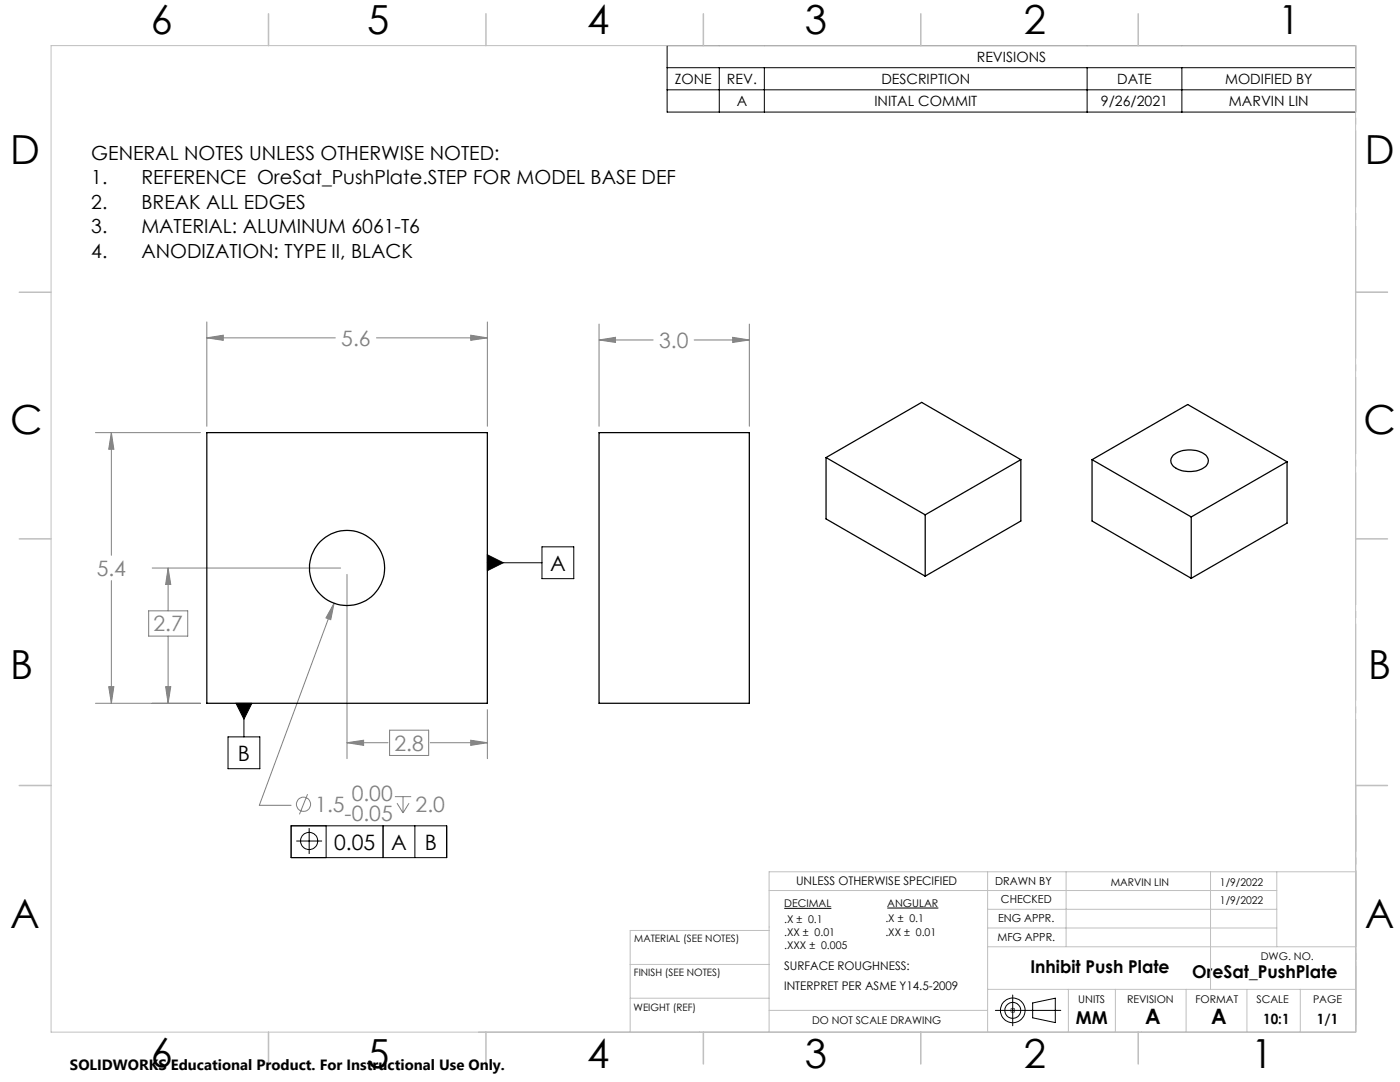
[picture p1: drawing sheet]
<svg xmlns="http://www.w3.org/2000/svg" width="279mm" height="216mm" viewBox="0 0 279 216" stroke-linecap="round" stroke-linejoin="round" font-family="sans-serif">
<g fill="none" stroke="#808080" stroke-width=".2">
<path d="M41.3 67.4l3.3-.5v1zM41.3 64.2v20.9M41.3 67.4h25.6M75.1 67.4h22.2M93.9 66.9l3.4 .5-3.4 .5zM97.3 64.2v20.9M119.6 67.8l3.2-.5v1zM119.6 64.7v20.4M119.6 67.8h10.8M138.5 67.8h11M146.2 67.3l3.3 .5-3.3 .5zM149.5 64.7v20.4"/>
<path d="M19.1 86.3h20.9M22.2 86.3l.5 3.3h-1zM22.2 86.3v24.5M22.2 115.9v24.4M30.4 113.3h37.6M33.5 113.3l.6 3.3h-1zM33.5 113.3v8.6M69.3 114.6v36.8M21.7 137h1l-.5 3.3zM29.7 121.9h7.8v5h-7.8zM33.1 137h1l-.6 3.3zM33.5 126.9v13.4"/>
<path d="M66.7 120.4l-.7 3.2-.9-.3zM66.7 120.4l-14.9 40.3h6.3M19.1 140.3h20.9M61.4 158.5l-1.6 4M69.3 148.2l3.3-.5v1zM69.3 148.2h8.1M77.8 145.7h7.7v5h-7.7zM78.8 159h3.3M80.4 159v3.2M85.9 148.2h11.4M93.9 147.7l3.4 .5-3.4 .5zM97.3 141.6v9.8"/>
<path d="M79.2 160.3l1.2 1.9M81.6 160.3l-1.2 1.9"/>
<circle cx="60.6" cy="160.5" r="1.41"/>
</g>
<g fill="none" stroke="#000" stroke-width=".2">
<path d="M133.1 9.1h137.4v13.3h-137.4zM133.1 13.5h137.4M133.1 17.9h137.4M143.5 13.5v8.9M152.5 13.5v8.9M217 13.5v8.9M235.9 13.5v8.9M97.3 112.3h10.9M97.3 110.7l3.1 1.6-3.1 1.6zM108.2 109.1h6.3v6.4h-6.3zM45.5 147h6.4v6.4h-6.4zM47.1 140.3h3.2l-1.6 3.2z"/>
<path d="M48.7 140.3v6.7M58.1 164.8h31v6.3h-31zM59.1 167.8h5.2M61.7 165.2v5.2M65.1 164.8v6.3M76.4 164.8v6.3M82.8 164.8v6.3M156.5 181.2h9.4M177.1 181.2h10.2M202.1 198.5v6.2M198.6 201.6h13.1M201.8 201.3l.7 .7"/>
<path d="M202.5 201.3l-.7 .7M206.1 200.1l4.5-.9v4.8l-4.5-.9z"/>
<circle cx="61.7" cy="167.8" r="1.71"/>
<circle cx="202.1" cy="201.6" r="2.46"/>
<circle cx="202.1" cy="201.6" r="1.58"/>
</g>
<g fill="none" stroke="#c0c0c0" stroke-width=".2">
<path d="M10.2 9.1h260.3v196.9h-260.3zM270.5 58.3h6.4M270.5 156.7h6.4M153.5 177.7h101.3M197.1 174v32M212.8 174v14.9M241.6 174v23.4M254.8 174v14.9M270.5 174h-117v32M125.8 192.4h27.7M125.8 199.2h27.7M153.5 185.7h-27.7v20.3"/>
<path d="M197.1 188.9h73.4M197.1 197.4h73.4M197.1 181.4h57.7M197.1 185.2h57.7M213.2 197.4v8.6M222.6 197.4v8.6M236.7 197.4v8.6M248.8 197.4v8.6M259.5 197.4v8.6M153.5 201.6h43.6M201.6 201.6h1M201.8 201.3l.7 .7"/>
<path d="M202.1 201.1v1M202.5 201.3l-.7 .7"/>
</g>
<path d="M270.6 9.1v49.2M270.6 58.3v49.2M270.6 107.5v49.2M270.6 156.7v49.2" fill="none" stroke="#c0c0c0" stroke-width=".2" stroke-dasharray="15.2 1.3 1.3 1.3" stroke-dashoffset="2.1"/>
<path d="M270.6 173.9v32" fill="none" stroke="#c0c0c0" stroke-width=".2" stroke-dasharray="15.2 1.3 1.3 1.3" stroke-dashoffset="1.2"/>
<g fill="none" stroke="#c0c0c0" stroke-width=".3">
<path d="M53.6 2.8v6.3M97 2.8v6.3M140.4 2.8v6.3M183.8 2.8v6.3M227.2 2.8v6.3M3.8 58.3h6.4M270.5 58.3h6.4M3.8 107.5h6.4M270.5 107.5h6.4M3.8 156.7h6.4M270.5 156.7h6.4M53.6 206v6.3"/>
<path d="M97 206v6.3M140.4 206v6.3M183.8 206v6.3M227.2 206v6.3"/>
</g>
<path d="M97.3 110.7l3.1 1.6-3.1 1.6zM47.1 140.3l1.6 3.2 1.6-3.2z" fill="#000"/>
<path d="M41.3 67.4l3.3-.5v1zM93.9 66.9l3.4 .5-3.4 .5zM22.2 86.3l.5 3.3h-1zM21.7 137h1l-.5 3.3zM66.7 120.4l-1.6 2.9 .9 .3zM69.3 148.2l3.3-.5v1zM93.9 147.7l3.4 .5-3.4 .5zM33.5 113.3l.6 3.3h-1zM33.1 137h1l-.6 3.3zM146.2 67.3l3.3 .5-3.3 .5zM119.6 67.8l3.2-.5v1z" fill="#808080"/>
<g fill="none" stroke="#000" stroke-width=".25">
<path d="M41.3 86.3h56v54h-56zM119.6 86.3h29.9v54h-29.9zM164.9 91.3v12.2l19.7 11.5M164.9 91.3l19.7 11.4M164.9 91.3l19-11 19.8 11.4M203.7 91.7l-19.1 11M203.7 91.7v12.3l-19.1 11M217.9 91.7v12.3l19.8 11.4M217.9 91.7l19.8 11.5M217.9 91.7l19.1-11 19.9 11.4M234.1 90.8a5.4 5.4 0 0 1 6.7 .2 1.64 1.64 0 0 1-1 2.6 5.5 5.5 0 0 1-5.8-.7 1.42 1.42 0 0 1 .1-2.1zM256.9 92.1v12.3l-19.2 11"/>
<path d="M256.9 92.1l-19.2 11.1M184.6 102.7v12.3M237.7 103.2v12.2"/>
<circle cx="69.3" cy="113.3" r="7.5"/>
</g>
<g font-size="8">
<text x="30.1" y="6.8">6</text>
<text x="73.3" y="6.9">5</text>
<text x="117.2" y="6.9">4</text>
<text x="160.6" y="6.9">3</text>
<text x="204.3" y="6.9">2</text>
<text x="255.1" y="6.9">1</text>
<text x="2.1" y="32.7">D</text>
<text x="272.4" y="32.7">D</text>
<text x="2.1" y="86.5">C</text>
<text x="272.1" y="86.5">C</text>
<text x="2.1" y="135.6">B</text>
<text x="273.1" y="135.6">B</text>
<text x="2.1" y="185.1">A</text>
<text x="272.4" y="185.1">A</text>
<text x="30.1" y="212.9">6</text>
<text x="73.3" y="213">5</text>
<text x="117.2" y="213">4</text>
<text x="160.6" y="213">3</text>
<text x="204.3" y="213">2</text>
<text x="249.7" y="213">1</text>
</g>
<g font-size="4.2" fill="#808080">
<text x="68.1" y="69">5.6</text>
<text x="131.5" y="69.4">3.0</text>
<text x="19.3" y="114.9">5.4</text>
<text x="30.6" y="126">2.7</text>
<text x="78.7" y="149.8">2.8</text>
<text x="70.2" y="159.7">0.00</text>
<text x="62.9" y="162">1.5</text>
<text x="68.8" y="163.9">-0.05</text>
<text x="82.9" y="162">2.0</text>
</g>
<g font-size="4.2">
<text x="109.8" y="113.9">A</text>
<text x="47.5" y="151.8">B</text>
<text x="66.7" y="169.5">0.05</text>
<text x="78.1" y="169.5">A</text>
<text x="84.8" y="169.5">B</text>
<text x="228.5" y="204.4">A</text>
<text x="241.7" y="204.4">A</text>
</g>
<g font-size="3.9">
<text x="18.2" y="31.9">GENERAL NOTES UNLESS OTHERWISE NOTED:</text>
<text x="18.2" y="36.8">1.</text>
<text x="18.2" y="41.7">2.</text>
<text x="28.2" y="36.8">REFERENCE OreSat_PushPlate.STEP FOR MODEL BASE DEF</text>
<text x="28.2" y="41.7">BREAK ALL EDGES</text>
<text x="18.2" y="46.6">3.</text>
<text x="28.2" y="46.6">MATERIAL: ALUMINUM 6061-T6</text>
<text x="18.2" y="51.4">4.</text>
<text x="28.2" y="51.4">ANODIZATION: TYPE II, BLACK</text>
</g>
<g font-size="3.5">
<text x="205.6" y="194.1">Inhibit Push Plate</text>
<text x="237.9" y="195.2">OreSat_PushPlate</text>
<text x="214.7" y="204.4">MM</text>
</g>
<text font-size="3" x="14" y="213.5">SOLIDWORKS Educational Product. For Instructional Use Only.</text>
<g font-size="2.8">
<text x="134.7" y="16.8">ZONE</text>
<text x="145.1" y="16.8">REV.</text>
<text x="175.9" y="16.8">DESCRIPTION</text>
<text x="194.9" y="12.4">REVISIONS</text>
<text x="223" y="16.8">DATE</text>
<text x="244.5" y="16.8">MODIFIED BY</text>
<text x="147" y="21.2">A</text>
<text x="174.5" y="21.2">INITAL COMMIT</text>
<text x="219.7" y="21.2">9/26/2021</text>
<text x="245.3" y="21.2">MARVIN LIN</text>
<text x="252.1" y="204.4">10:1</text>
<text x="262.8" y="204.4">1/1</text>
</g>
<g font-size="2.4">
<text x="158.9" y="176.6">UNLESS OTHERWISE SPECIFIED</text>
<text x="156.5" y="193.7">SURFACE ROUGHNESS:</text>
<text x="156.5" y="197.6">INTERPRET PER ASME Y14.5-2009</text>
</g>
<g font-size="2.2">
<text x="198.6" y="176.6">DRAWN BY</text>
<text x="199.2" y="184">ENG APPR.</text>
<text x="199.8" y="180.2">CHECKED</text>
<text x="199.1" y="187.8">MFG APPR.</text>
</g>
<g font-size="2.1">
<text x="221.7" y="176.8">MARVIN LIN</text>
<text x="243.5" y="176.8">1/9/2022</text>
<text x="156.5" y="184.1">.X ± 0.1</text>
<text x="156.5" y="181">DECIMAL</text>
<text x="176.7" y="184.1">.X ± 0.1</text>
<text x="177.1" y="181">ANGULAR</text>
<text x="243.5" y="180.5">1/9/2022</text>
<text x="156.5" y="189.3">.XXX ± 0.005</text>
<text x="156.5" y="186.8">.XX ± 0.01</text>
<text x="176.7" y="186.7">.XX ± 0.01</text>
<text x="251.6" y="191.5">DWG. NO.</text>
<text x="215.2" y="200.1">UNITS</text>
<text x="224.9" y="200.1">REVISION</text>
<text x="238.6" y="200.1">FORMAT</text>
<text x="250.8" y="200.1">SCALE</text>
<text x="262" y="200.1">PAGE</text>
<text x="162.1" y="204.4">DO NOT SCALE DRAWING</text>
</g>
<g font-size="2">
<text x="126.6" y="187.9">MATERIAL (SEE NOTES)</text>
<text x="126.5" y="194.7">FINISH (SEE NOTES)</text>
<text x="126.4" y="201.7">WEIGHT (REF)</text>
</g>
</svg>
